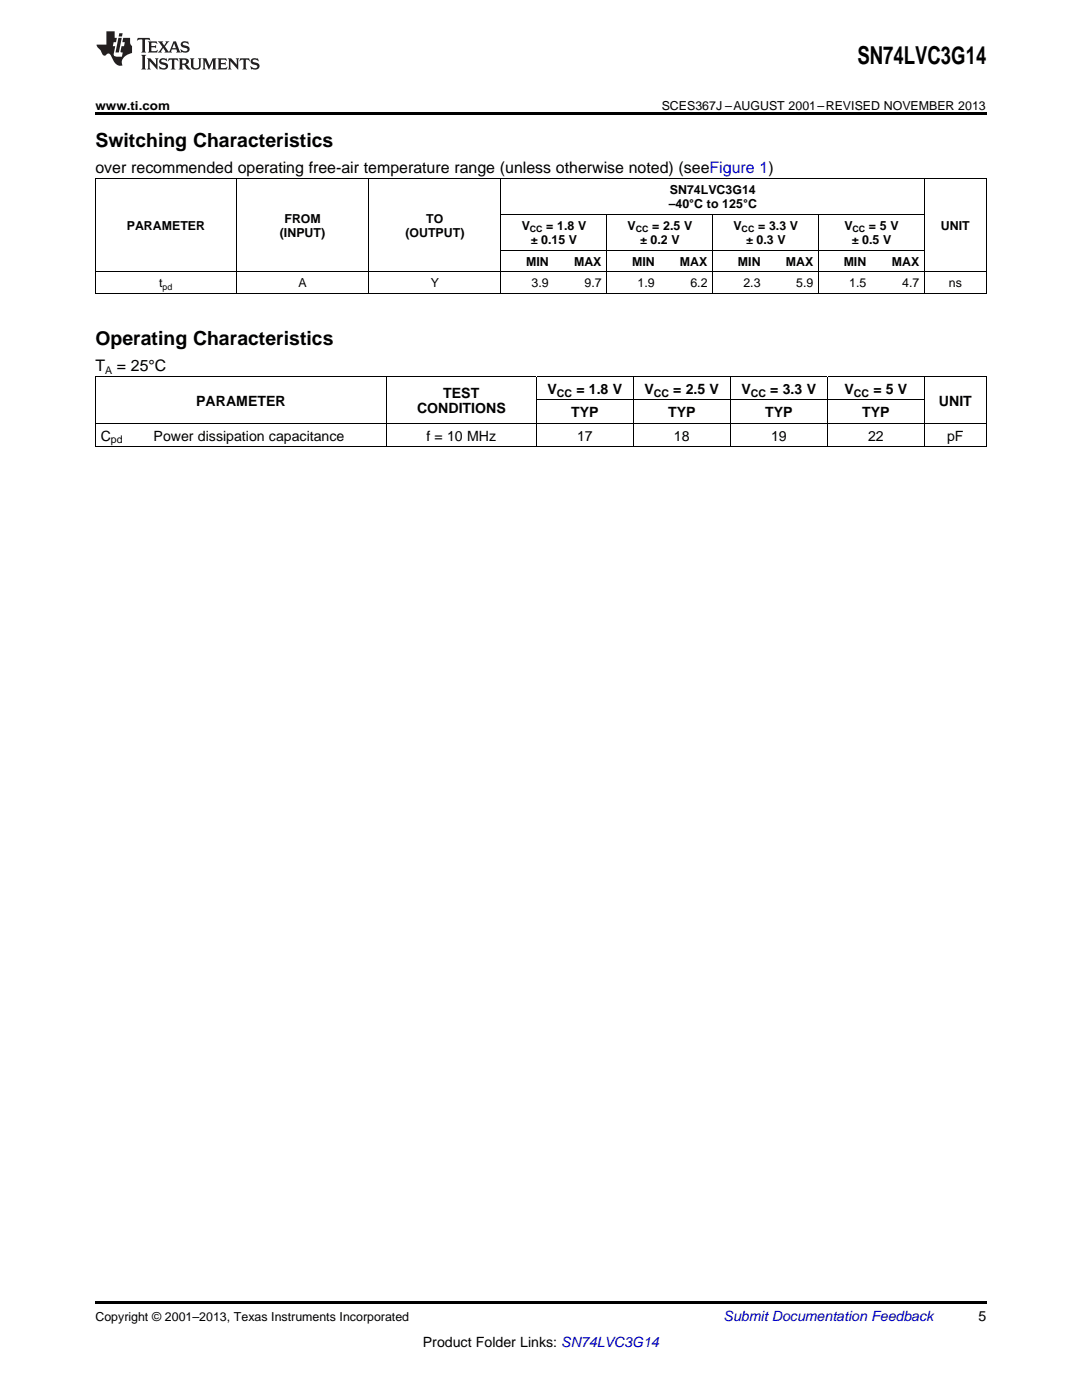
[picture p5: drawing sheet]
<svg xmlns="http://www.w3.org/2000/svg" width="216mm" height="279mm" viewBox="0 0 216 279" stroke-linecap="round" stroke-linejoin="round" font-family="sans-serif">
<path d="M19 22.5h177.8v.5h-177.8zM19 259.7h177.8v.5h-177.8z" fill="#000"/>
<g fill="none" stroke="#000" stroke-width=".2">
<path d="M19 35.6h177.8M19.1 35.7v22.9M47.1 35.7v22.9M73.5 35.7v22.9M100 35.7v22.9M184.4 35.7v22.9M196.8 35.7v22.9M19 58.5h177.8M19 54.2h177.8M100 49.9h84.5M100 42.8h84.5M121.1 42.8v15.8"/>
<path d="M142.2 42.8v15.8M163.3 42.8v15.8M19 75.2h177.8M19.1 75.2v14M77.1 75.2v14M107 75.2v14M107.1 79.8h77.4M126.3 75.2v14M145.7 75.2v14M165.1 75.2v14M184.4 75.2v14M196.8 75.2v14"/>
<path d="M19 89.1h177.8M19 84.5h177.8"/>
</g>
<g fill="#231f20">
<path d="M27.5 7.6l-.1 .5 .4-.2h.6v.1v2.1l-.2 .4h1l-.3-.4v-2.1l.1-.1h.5l.5 .2-.2-.5zM29.5 8.3l.2 .3v1.5l-.2 .4h1.8l.2-.6a1.04 1.04 0 0 1-1.3 .2v-.7h.6l.3 .2v-.6l-.3 .2h-.6v-.6l.8-.1 .4 .3-.2-.5zM31.5 8.3l.9 1.1-.9 1.1h.8l-.2-.2 .5-.7 .4 .7-.2 .2h1.5l-.1-.2 .1-.4h.9l.1 .4-.2 .2h1l-.3-.3-.7-1.9h-.5l-.9 2-.8-1 .9-1h-.8l.1 .3-.3 .5-.4-.6 .2-.2zM34.7 8.6l.4 1h-.7zM36.3 8.4a.63 .63 0 0 0-.2 .7 .63 .63 0 0 0 .6 .4l.6 .2 .1 .2a.75 .75 0 0 1-.7 .4 .75 .75 0 0 1-.6-.5l.1 .7 .1-.1a1.11 1.11 0 0 0 1.5-.6 1.13 1.13 0 0 0-1.2-.8l-.1-.4a1.04 1.04 0 0 1 1.2 .2l-.2-.5-.1 .1-.5-.2zM28.2 10.9l.2 .4v2.2l-.2 .4h1l-.3-.4v-2.2l.3-.4zM29.3 11.6l.3 .4v1.5l-.3 .4h.8l-.2-.4v-1.3l1.5 1.7v-1.9l.2-.4h-.7l.2 .4v.9l-1.1-1.3zM32 11.8a.62 .62 0 0 0-.2 .7 .62 .62 0 0 0 .6 .4l.6 .1 .1 .3a.76 .76 0 0 1-.7 .3 .76 .76 0 0 1-.6-.4l.1 .7 .1-.1a1.11 1.11 0 0 0 1.5-.6 1.13 1.13 0 0 0-1.2-.8l-.1-.4a1.04 1.04 0 0 1 1.2 .2l-.2-.6-.1 .1-.5-.1zM33.7 11.6l-.2 .6a.61 .61 0 0 1 .8-.3v1.6l-.2 .4h.9l-.2-.4v-1.6a.63 .63 0 0 1 .8 .3l-.2-.6zM35.6 11.6l.3 .4v1.5l-.3 .4h1l-.2-.2v-.8l.5 .2a.76 .76 0 0 0 1.2 .7l-1-1a.58 .58 0 0 0 .6-.5 .58 .58 0 0 0-.5-.6zM36.4 11.9h.1a.45 .45 0 0 1 .5 .1 .45 .45 0 0 1 .1 .5l-.7 .2zM37.9 11.6l.2 .2a2.17 2.17 0 0 0 .3 1.9 .99 .99 0 0 0 1.6-.6v-1.1l.2-.4h-.7l.2 .2a1.92 1.92 0 0 1-.2 1.8 .6 .6 0 0 1-.9-.5v-1.1l.2-.4zM40.4 11.6l.2 .4v1.5l-.2 .4h.7l-.2-.4v-1.4l.8 1.8 .8-1.8v1.4l-.2 .4h.9l-.2-.4v-1.5l.2-.4h-.8l-.6 1.5-.6-1.5zM43.4 11.6l.2 .4v1.5l-.2 .4h1.8l.2-.6a1.04 1.04 0 0 1-1.3 .1v-.6h.5l.4 .2v-.6l-.4 .2h-.5v-.7h.8l.3 .3-.1-.6zM45.5 11.6l.2 .4v1.5l-.2 .4h.7l-.2-.4v-1.3l1.5 1.7v-1.9l.2-.4h-.7l.2 .4v.9l-1.1-1.3zM47.9 11.6l-.1 .6a.61 .61 0 0 1 .8-.3v1.6l-.3 .4h1l-.3-.4 .1-1.6a.63 .63 0 0 1 .7 .3l-.1-.6zM50.2 11.8a.62 .62 0 0 0-.2 .7 .62 .62 0 0 0 .6 .4l.6 .1 .2 .3a.76 .76 0 0 1-.8 .3 .76 .76 0 0 1-.6-.4l.1 .7 .2-.1a1.11 1.11 0 0 0 1.5-.6 1.13 1.13 0 0 0-1.3-.8l-.1-.4a1.04 1.04 0 0 1 1.2 .2l-.1-.6-.2 .1-.5-.1z"/>
<path d="M21.2 6.3v2.6h-1.9l.1 .4 .7 .9a.91 .91 0 0 0 1 .8 .56 .56 0 0 1 .5-.3 .56 .56 0 0 1 .5 .3l.4 .8a1.53 1.53 0 0 0 1.9 1.2 1.54 1.54 0 0 1 1-2.1l.9-.3v-1.4a1.52 1.52 0 0 1-.3-1.6h-1.4l-.2 .8h.5l-.2 .8h-.4l-.2 1v.2l.4 .1-.2 .8a1.93 1.93 0 0 1-1.6-.3l.3-1.8h-.5l.2-.8h.4l.2-.8h-.4v-1.3zM23.6 7.6l-.6 2.9h.7l.6-2.9zM23.8 6.6l-.1 .7h.6l.2-.7z"/>
</g>
<text font-size="4.9" x="171.1" y="12.8">SN74LVC3G14</text>
<g font-size="3.9">
<text x="19" y="29.3">Switching Characteristics</text>
<text x="19" y="68.8">Operating Characteristics</text>
</g>
<g font-size="3.2">
<text x="19" y="34.4">over recommended operating free-air temperature range (unless otherwise noted) (seeFigure 1)</text>
<text x="19" y="73.9">T</text>
<text x="23.3" y="73.9">= 25°C</text>
</g>
<g font-size="2.8">
<text x="39.2" y="80.9">PARAMETER</text>
<text x="83.2" y="82.5">CONDITIONS</text>
<text x="88.4" y="79.3">TEST</text>
<text x="109.3" y="78.6">V</text>
<text x="114" y="83.3">TYP</text>
<text x="115" y="78.6">= 1.8 V</text>
<text x="128.6" y="78.6">V</text>
<text x="133.3" y="83.3">TYP</text>
<text x="134.3" y="78.6">= 2.5 V</text>
<text x="148" y="78.6">V</text>
<text x="152.7" y="83.3">TYP</text>
<text x="153.7" y="78.6">= 3.3 V</text>
<text x="168.5" y="78.6">V</text>
<text x="172" y="83.3">TYP</text>
<text x="174.3" y="78.6">= 5 V</text>
<text x="187.4" y="80.9">UNIT</text>
<text x="20.1" y="87.9">C</text>
<text x="30.7" y="87.9">Power dissipation capacitance</text>
<text x="85.1" y="87.9">f = 10 MHz</text>
<text x="115.1" y="87.9">17</text>
<text x="134.5" y="87.9">18</text>
<text x="153.8" y="87.9">19</text>
<text x="173.2" y="87.9">22</text>
<text x="189" y="87.9">pF</text>
<text x="195.3" y="263.6">5</text>
<text x="84.4" y="268.9">Product Folder Links: SN74LVC3G14</text>
</g>
<text font-size="2.8" fill="#0000c8" x="144.4" y="263.6">Submit Documentation Feedback</text>
<g font-size="2.5">
<text x="19" y="21.9">www.ti.com</text>
<text x="132" y="21.9">SCES367J –AUGUST 2001–REVISED NOVEMBER 2013</text>
<text x="133.5" y="41.6">–40°C to 125°C</text>
<text x="133.7" y="38.7">SN74LVC3G14</text>
<text x="25.3" y="45.9">PARAMETER</text>
<text x="55.8" y="47.3">(INPUT)</text>
<text x="56.8" y="44.4">FROM</text>
<text x="80.9" y="47.3">(OUTPUT)</text>
<text x="85.1" y="44.4">TO</text>
<text x="104.1" y="45.9">V</text>
<text x="109" y="45.9">= 1.8 V</text>
<text x="125.2" y="45.9">V</text>
<text x="130.1" y="45.9">= 2.5 V</text>
<text x="146.4" y="45.9">V</text>
<text x="151.3" y="45.9">= 3.3 V</text>
<text x="168.5" y="45.9">V</text>
<text x="173.4" y="45.9">= 5 V</text>
<text x="187.7" y="45.9">UNIT</text>
<text x="105" y="53">MIN</text>
<text x="105.9" y="48.7">± 0.15 V</text>
<text x="114.5" y="53">MAX</text>
<text x="126.1" y="53">MIN</text>
<text x="127.7" y="48.7">± 0.2 V</text>
<text x="135.7" y="53">MAX</text>
<text x="147.2" y="53">MIN</text>
<text x="148.9" y="48.7">± 0.3 V</text>
<text x="156.8" y="53">MAX</text>
<text x="168.3" y="53">MIN</text>
<text x="170" y="48.7">± 0.5 V</text>
<text x="177.9" y="53">MAX</text>
<text x="31.8" y="57.3">t</text>
<text x="59.5" y="57.3">A</text>
<text x="85.9" y="57.3">Y</text>
<text x="106.1" y="57.3">3.9</text>
<text x="116.6" y="57.3">9.7</text>
<text x="127.2" y="57.3">1.9</text>
<text x="137.8" y="57.3">6.2</text>
<text x="148.3" y="57.3">2.3</text>
<text x="158.9" y="57.3">5.9</text>
<text x="169.4" y="57.3">1.5</text>
<text x="180" y="57.3">4.7</text>
<text x="189.3" y="57.3">ns</text>
<text x="19" y="263.6">Copyright © 2001–2013, Texas Instruments Incorporated</text>
</g>
<g font-size="2.1">
<text x="21" y="74.6">A</text>
<text x="111.1" y="79.2">CC</text>
<text x="130.5" y="79.2">CC</text>
<text x="149.8" y="79.2">CC</text>
<text x="170.4" y="79.2">CC</text>
<text x="22.1" y="88.5">pd</text>
</g>
<g font-size="1.8">
<text x="105.7" y="46.4">CC</text>
<text x="126.9" y="46.4">CC</text>
<text x="148" y="46.4">CC</text>
<text x="170.1" y="46.4">CC</text>
<text x="32.5" y="57.8">pd</text>
</g>
</svg>
